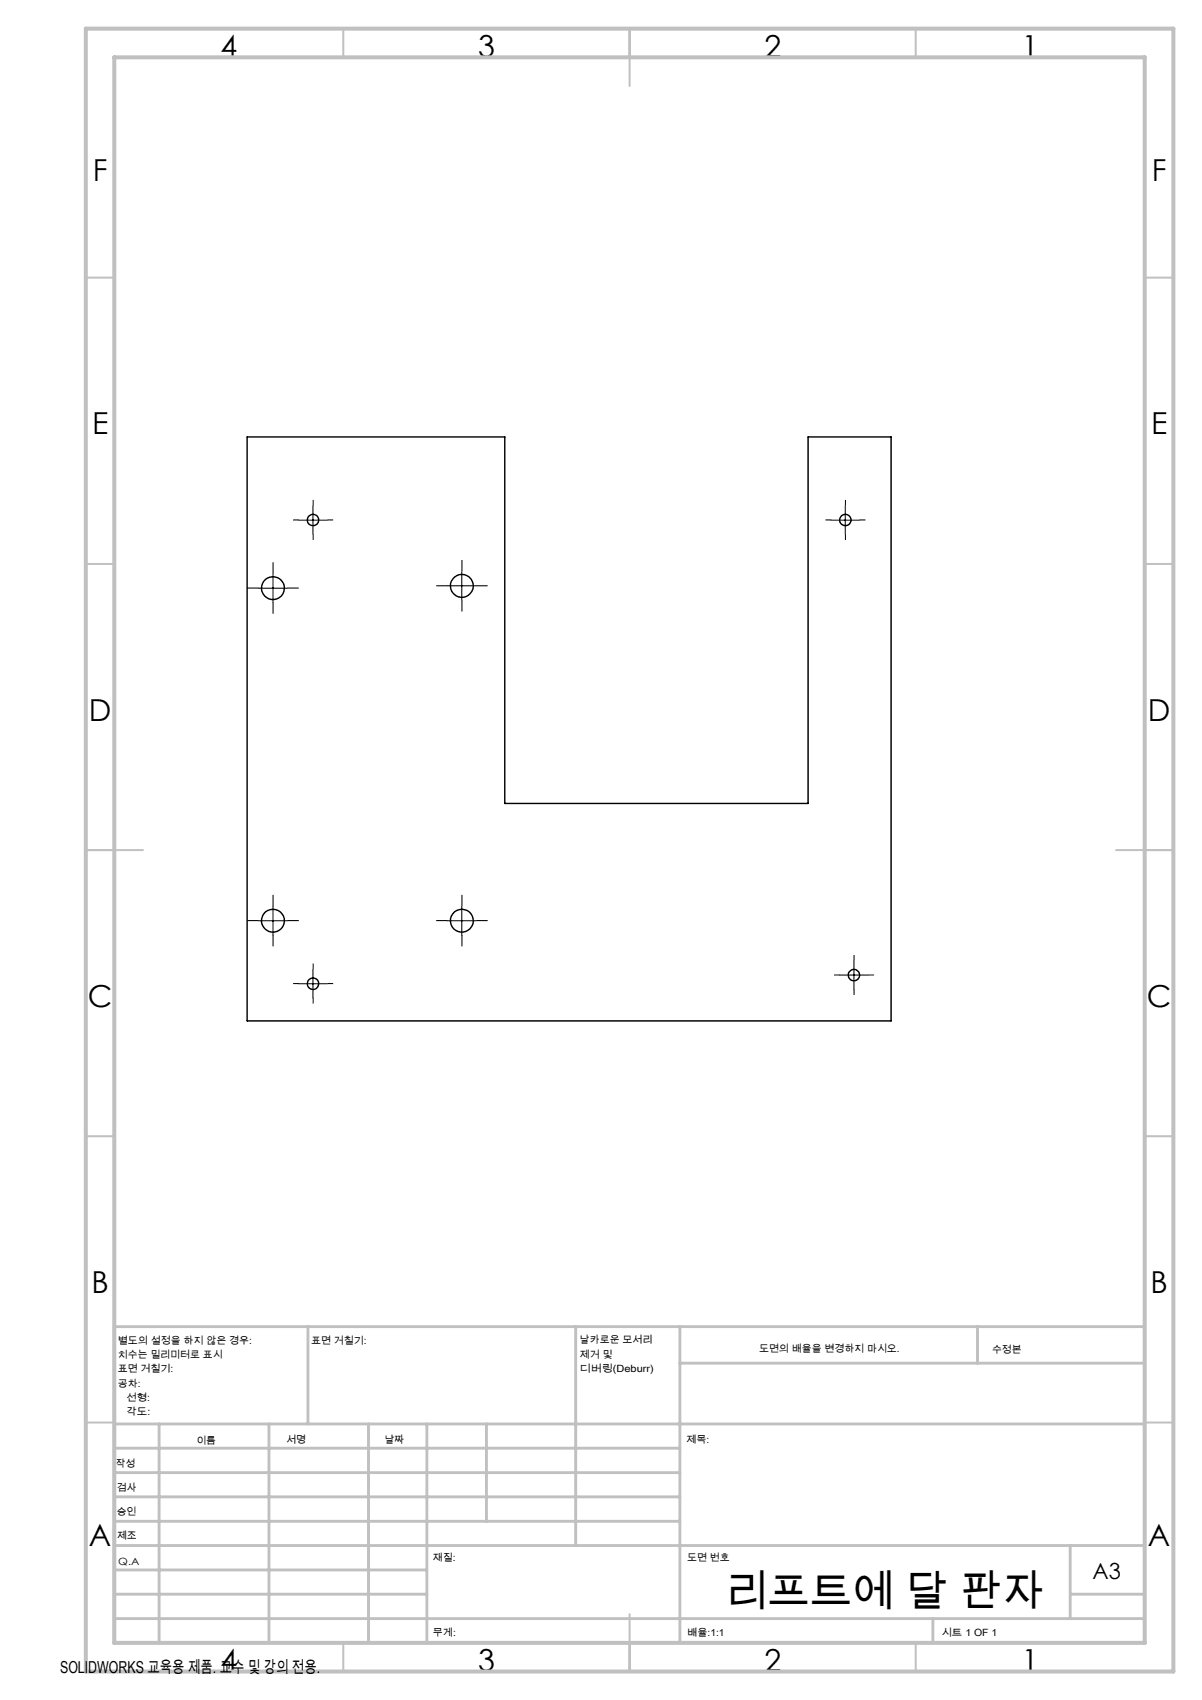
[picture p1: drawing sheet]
<svg xmlns="http://www.w3.org/2000/svg" width="210mm" height="297mm" viewBox="0 0 210 297" stroke-linecap="round" stroke-linejoin="round" font-family="sans-serif">
<g fill="none" stroke="#000" stroke-width=".25">
<path d="M43.2 76.3h45v64.1h53v-64.1h14.5v102.1h-112.5z"/>
<circle cx="54.7" cy="90.9" r="1.01"/>
<circle cx="147.7" cy="90.9" r="1.01"/>
<circle cx="47.7" cy="102.7" r="2"/>
<circle cx="80.7" cy="102.4" r="2"/>
<circle cx="47.7" cy="160.8" r="2"/>
<circle cx="54.7" cy="171.9" r="1.01"/>
<circle cx="80.7" cy="160.8" r="2"/>
<circle cx="149.2" cy="170.4" r=".99"/>
</g>
<g fill="none" stroke="#000" stroke-width=".18" stroke-dasharray="15.2 1.3 1.3 1.3" stroke-linecap="butt">
<path d="M52.2 90.8h-1M54.7 93.3v1M54.7 88.3v-1M57.2 90.8h1M80.7 99.8v-2M145.2 90.8h-1M147.7 93.3v1M147.7 88.3v-1M150.2 90.8h1M45.2 102.7h-2M47.7 105.2v2M47.7 100.2v-2"/>
<path d="M50.2 102.7h2M78.2 102.3h-2M80.7 104.8v2M83.2 102.3h2M47.7 158.3v-2M80.7 158.3v-2M45.2 160.8h-2M47.7 163.3v2M50.2 160.8h2M52.2 171.8h-1M54.7 174.3v1M54.7 169.3v-1"/>
<path d="M57.2 171.8h1M78.2 160.8h-2M80.7 163.3v2M83.2 160.8h2M146.7 170.3h-1M149.2 172.8v1M149.2 167.8v-1M151.7 170.3h1"/>
</g>
<g fill="none" stroke="#000" stroke-width=".18">
<path d="M52.2 90.9h5M54.7 88.4v4.9M80.7 99.9v4.9M145.2 90.9h5M147.7 88.4v4.9M45.2 102.8h5M47.7 100.3v5M78.2 102.3h5M47.7 158.4v5M80.7 158.4v5M45.2 160.9h5M52.2 171.9h5"/>
<path d="M54.7 169.4v4.9M78.2 160.9h5M146.7 170.4h5M149.2 167.8v5.1"/>
</g>
<g fill="none" stroke="#c0c0c0" stroke-width=".35">
<path d="M60 5v5M110 5v10M160 5v5M15 48.5h5M200 48.5h5M15 98.5h5M200 98.5h5M15 148.5h10M195 148.5h10M15 198.5h5M200 198.5h5M15 248.5h5"/>
<path d="M200 248.5h5M60 287v5M110 282v10M160 287v5"/>
</g>
<g fill="none" stroke="#c0c0c0" stroke-width=".5">
<path d="M53.8 231.8v17M100.6 231.8v38.2M118.8 231.8v55.2M118.8 238.2h81.2M170.8 231.8v6.4M200 231.8h-180v55.2M20 248.8h180M20 257.3h98.8M20 253h98.8M27.8 248.8v38.2M47 248.8v38.2M64.4 248.8v38.2"/>
<path d="M74.6 248.8v38.2M85 248.8v17M20 265.8h98.8M20 261.5h98.8M20 278.5h54.6M20 274.3h54.6M20 270h180M187 278.5h13M187 270v12.8M20 282.8h180M163 282.8v4.2"/>
</g>
<path d="M15 5h190v287h-190zM20 10h180v277h-180z" fill="none" stroke="#c0c0c0" stroke-width=".7"/>
<text font-size="7.4" x="126.7" y="280.5">리프트에 달 판자</text>
<g font-size="5.3">
<text x="38.5" y="9.9">4</text>
<text x="83.5" y="9.9">3</text>
<text x="133.6" y="9.9">2</text>
<text x="178.6" y="9.9">1</text>
<text x="16.2" y="31.6">F</text>
<text x="201.2" y="31.6">F</text>
<text x="16.1" y="75.9">E</text>
<text x="201.1" y="75.9">E</text>
<text x="15.5" y="125.9">D</text>
<text x="200.5" y="125.9">D</text>
<text x="15.4" y="175.9">C</text>
<text x="200.4" y="175.9">C</text>
<text x="16" y="225.9">B</text>
<text x="201" y="225.9">B</text>
<text x="15.5" y="270.1">A</text>
<text x="200.5" y="270.1">A</text>
<text x="38.5" y="291.9">4</text>
<text x="83.5" y="291.9">3</text>
<text x="133.6" y="291.9">2</text>
<text x="178.6" y="291.9">1</text>
</g>
<text font-size="3.9" x="190.9" y="275.8">A3</text>
<text font-size="2.9" x="10.5" y="292.4">SOLIDWORKS 교육용 제품. 교수 및 강의 전용.</text>
<g font-size="1.7">
<text x="20.6" y="234.8">별도의 설정을 하지 않은 경우:</text>
<text x="20.6" y="237.3">치수는 밀리미터로 표시</text>
<text x="20.6" y="239.8">표면 거칠기:</text>
<text x="54.4" y="234.8">표면 거칠기:</text>
<text x="101.3" y="234.7">날카로운 모서리</text>
<text x="101.3" y="237.2">제거 및</text>
<text x="101.3" y="239.7">디버링(Deburr)</text>
<text x="132.6" y="236.2">도면의 배율을 변경하지 마시오.</text>
<text x="173.3" y="236.4">수정본</text>
<text x="20.6" y="242.3">공차:</text>
<text x="22.1" y="244.8">선형:</text>
<text x="22.1" y="247.3">각도:</text>
<text x="20.2" y="256.3">작성</text>
<text x="34.3" y="252.2">이름</text>
<text x="50" y="252.1">서명</text>
<text x="67.2" y="252.1">날짜</text>
<text x="120" y="252.1">제목:</text>
<text x="20.4" y="260.5">검사</text>
<text x="20.4" y="264.6">승인</text>
<text x="20.5" y="269">제조</text>
<text x="20.7" y="273.3">Q.A</text>
<text x="75.6" y="272.7">재질:</text>
<text x="120.1" y="272.7">도면 번호</text>
<text x="75.6" y="285.7">무게:</text>
<text x="120.1" y="285.8">배율:1:1</text>
<text x="164.5" y="285.8">시트 1 OF 1</text>
</g>
</svg>
